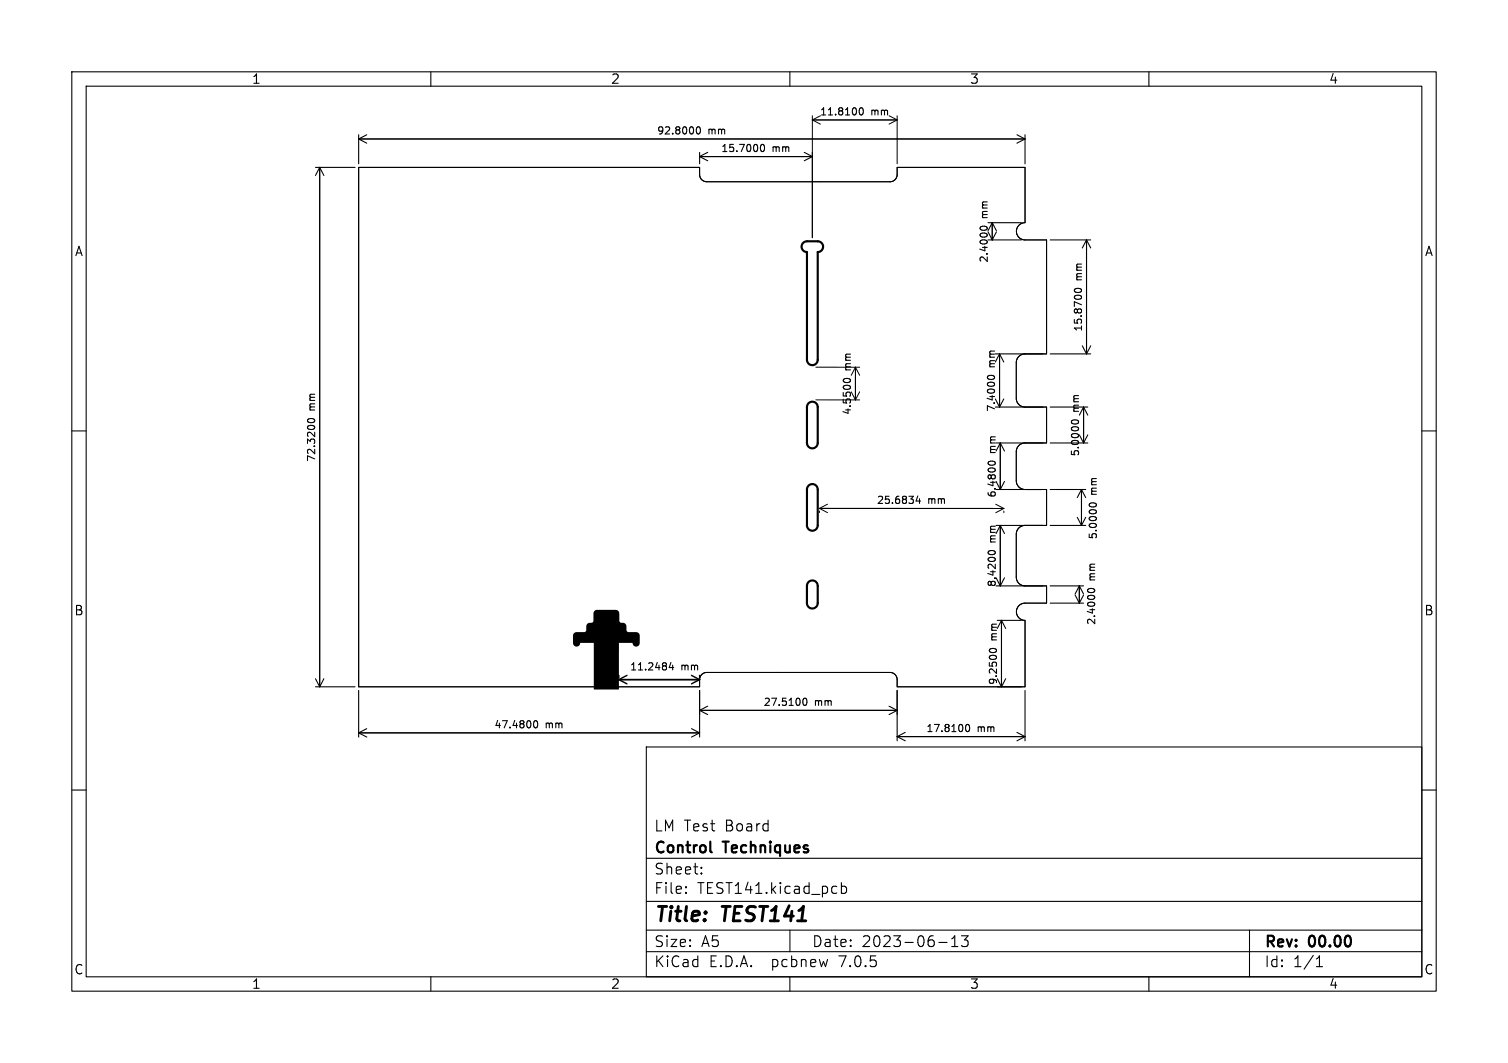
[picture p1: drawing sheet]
<svg xmlns="http://www.w3.org/2000/svg" width="210mm" height="148mm" viewBox="0 0 210 148" stroke-linecap="round" stroke-linejoin="round" font-family="sans-serif">
<g fill="none" stroke="#000" stroke-width=".15">
<path d="M10 10h190v128h-190zM12 12h186v124h-186zM49.9 18.8v4M49.9 19.3h92.8M49.9 19.3l1.2 .6M51.1 18.8l-1.2 .5M60 10v2M97.1 17.8l.1-.1a.53 .53 0 0 1 .4 .5 .53 .53 0 0 1-.4 .5l-.1-.1-.1-.3zM110 10v2M119.7 15.1l.2-.1a.53 .53 0 0 1 .3 .5 .53 .53 0 0 1-.3 .5l-.2-.1v-.3zM141.6 18.8l1.1 .5M142.7 18.8v4"/>
<path d="M142.7 19.3l-1.1 .6M160 10v2M43.9 23.3h5.5M44.5 23.3v72.3M44.5 23.3l.6 1.1M44.5 23.3l-.6 1.1M97.4 21.2v1.6M97.4 21.8h15.7M97.4 21.8l1.2 .6M98.6 21.2l-1.2 .6M106 20.2l.1-.1a.53 .53 0 0 1 .4 .5 .53 .53 0 0 1-.4 .5 .67 .67 0 0 1-.1-.9zM112 21.2l1.1 .6"/>
<path d="M113.1 21.2v11.9M113.1 21.8l-1.1 .6M136.6 32l-.1-.2a.53 .53 0 0 1 .5-.3 .53 .53 0 0 1 .5 .3l-.1 .2M137.6 33.4h4.6M137.6 31h4.6M138.2 31v2.4l.6-1.1M138.2 31l.6 1.1M138.2 31l-.6 1.1M146.2 33.4h5.7M151.3 33.4v15.9M151.3 33.4l.6 1.1M151.3 33.4l-.6 1.1"/>
<path d="M10 60h2M42.9 58.4a.59 .59 0 0 1 .9 .2 .57 .57 0 0 1-1-.1zM117.5 53.2l-.1-.2a.53 .53 0 0 1 .5-.3 .53 .53 0 0 1 .5 .3l-.1 .2M137.6 52.7l-.1-.1a.53 .53 0 0 1 .5-.4 .53 .53 0 0 1 .5 .4l-.1 .1M138.6 49.3h6.6M138.6 56.7h6.6M139.8 50.4l-.6-1.1v7.4l.6-1.1M146.2 49.3h5.7M146.2 56.7h5.3M149.3 58.9l-.1-.1a.53 .53 0 0 1 .5-.4 .53 .53 0 0 1 .5 .4l-.1 .1M149.7 40.2a.54 .54 0 0 1 .9 .3 .57 .57 0 0 1-1-.1zM150.7 48.2l.6 1.1"/>
<path d="M151.5 57.8l-.6-1.1v5l.6-1.1M151.9 48.2l-.6 1.1M198 60h2M127.8 69.1l-.2 .7h.6M128.1 69.4v.7M137.7 64.7l-.1-.2a.53 .53 0 0 1 .5-.3 .53 .53 0 0 1 .5 .3l-.1 .2M137.7 77.1l-.1-.1a.53 .53 0 0 1 .5-.4 .53 .53 0 0 1 .5 .4l-.1 .1M138.7 61.7h6.5M138.7 68.2h6.5M138.7 73.2h6.5M139.9 62.8l-.6-1.1v6.5l.6-1.2M139.9 74.3l-.6-1.1v8.4l.6-1.1"/>
<path d="M146.2 61.7h5.3M146.2 68.2h5M146.2 73.2h5M150 72l.6 1.2M150.6 68.2v5M150.6 68.2l.6 1.1M150.6 68.2l-.6 1.1M151.2 72l-.6 1.2M151.8 70.5l-.1-.2a.53 .53 0 0 1 .5-.3 .53 .53 0 0 1 .5 .3l-.1 .2M43.9 95.6h5.5M43.9 94.5l.6 1.1M45.1 94.5l-.6 1.1"/>
<path d="M49.9 96.1v6.5M93.4 92.2l-.2 .7h.6M93.7 92.6v.7M97.4 96.1v6.5M97.4 98.9h27.5M97.4 98.9l1.2 .6M98.6 98.3l-1.2 .6M111.9 97.3l.1-.1a.53 .53 0 0 1 .4 .5 .53 .53 0 0 1-.4 .5l-.1-.1-.1-.3zM123.8 98.3l1.1 .6M124.9 96.1v7M124.9 98.9l-1.1 .6M137.9 90.8l-.1-.2a.53 .53 0 0 1 .5-.3 .53 .53 0 0 1 .5 .3l-.1 .2"/>
<path d="M138.7 81.6h6.5M138.9 86.4h3.3M138.9 95.6h3.3M139.5 86.4v9.2l.6-1.1M139.5 86.4l.6 1.1M139.5 86.4l-.6 1.1M142.7 96.1v7M146.2 81.6h4.7M146.2 84h4.7M149.7 82.9l.6 1.1M150.3 81.6v2.4M150.3 81.6l.6 1.1"/>
<path d="M150.3 81.6l-.6 1.1M150.9 82.9l-.6 1.1M151.6 82.4l-.1-.1a.53 .53 0 0 1 .5-.4 .53 .53 0 0 1 .5 .4l-.1 .1M10 110h2M49.9 102h47.5M49.9 102l1.2 .6M51.1 101.5l-1.2 .5M74.5 100.4v-.1a.53 .53 0 0 1 .4 .5 .53 .53 0 0 1-.4 .5 .66 .66 0 0 1 0-.9zM90 104h108v32h-108zM90 119.5h108M96.3 101.5l1.1 .5M97.4 102l-1.1 .6"/>
<path d="M124.9 102.6h17.8M124.9 102.6l1.2 .5M126.1 102l-1.2 .6M134.6 100.9h.1a.53 .53 0 0 1 .3 .5 .53 .53 0 0 1-.3 .5 .67 .67 0 0 1-.1-1zM141.6 102l1.1 .6M142.7 102.6l-1.1 .5M198 110h2M60 136v2M90 132.5h108M90 129.5h108M90 125.5h108M95.5 124.2l.1 .1-.1 .1"/>
<path d="M95.5 124.2v.1v.1M95.5 123.5v.1M95.5 124.2v.2M95.5 123.5h.1l-.1 .1M97.7 121.5v.1v.1M97.7 121.5l-.1 .1 .1 .1M97.7 120.8v.1M97.7 121.5v.2M97.7 120.8h-.1l.1 .1M110 136v2M110 129.5v3M116.4 123.4l.1 .1"/>
<path d="M116.5 124.3l-.1 .1M117.2 122.9v1.5M117.2 123.5l.4-.1 .3 .3v.4l-.2 .2-.1 .1-.4-.1M130.7 131.2h1.2M132.5 131.8h.9M132.5 130.7l.5-.4v1.5M133.9 130.3h.9l-.5 .6a.41 .41 0 0 1 .5 .2v.4l-.1 .2-.6 .1-.2-.2M160 136v2M174 129.5v6.5M183.3 134.6h.9M183.3 133.5l.4-.4v1.5"/>
</g>
<path d="M111.8 33.8l.5-.2h1.6a.75 .75 0 0 1 .7 .7 .75 .75 0 0 1-.7 .8v15a.75 .75 0 0 1-.8 .7 .75 .75 0 0 1-.7-.7v-15a.75 .75 0 0 1-.7-.5 .75 .75 0 0 1 .1-.8zM112.6 56.2a.75 .75 0 0 1 .8-.2 .75 .75 0 0 1 .5 .7v5a.75 .75 0 0 1-.8 .7 .75 .75 0 0 1-.7-.7v-5zM112.6 67.7a.75 .75 0 0 1 .8-.3 .75 .75 0 0 1 .5 .7v5a.75 .75 0 0 1-.8 .8 .75 .75 0 0 1-.7-.8v-5zM112.6 81.1a.75 .75 0 0 1 .8-.2 .75 .75 0 0 1 .5 .7v2.4a.75 .75 0 0 1-.8 .7 .75 .75 0 0 1-.7-.7v-2.4zM99 118.6l.1 .1" fill="none" stroke="#000" stroke-width=".3"/>
<path d="M86.2 94v.3M86.2 94.6h11.2M86.2 94.6l1.1 .6M87.3 94l-1.1 .6M96.3 94l1.1 .6M97.4 94v.3M97.4 94.6l-1.1 .6" fill="none" stroke="#000" stroke-width=".2"/>
<g fill="none" stroke="#000" stroke-width=".14">
<path d="M113.1 16.1v17M113.1 16.7h11.8M113.1 16.7l1.2 .6M114.3 16.1l-1.2 .6M123.8 16.1l1.1 .6M124.9 16.1v6.7M124.9 16.7l-1.1 .6M49.9 23.3h47.5v1a.99 .99 0 0 0 1 1h25.5a.99 .99 0 0 0 1-1v-1h17.8v7.7a1.2 1.2 0 0 0-1.2 1.2 1.2 1.2 0 0 0 1.2 1.2h3v15.9h-3a1.21 1.21 0 0 0-1.2 1.2v5a1.21 1.21 0 0 0 1.2 1.2h3v5h-3a1.21 1.21 0 0 0-1.2 1.2v4a1.21 1.21 0 0 0 1.2 1.3h3v5h-3a1.21 1.21 0 0 0-1.2 1.2v6a1.21 1.21 0 0 0 1.2 1.2h3v2.4h-3a1.2 1.2 0 0 0-1.2 1.2 1.2 1.2 0 0 0 1.2 1.2v9.2h-17.8v-1a.99 .99 0 0 0-1-1h-25.5a.99 .99 0 0 0-1 1v1h-47.5zM113.6 55.7h6.1M113.6 51.1h6.1M119.1 51.1v4.6l.6-1.1M119.1 51.1l.6 1.2"/>
<path d="M119.1 51.1l-.6 1.2M114.1 71.1v.3M114.1 70.8h25.7M114.1 70.8l1.1 .6M115.2 70.2l-1.1 .6M138.7 70.2l1.1 .6M139.8 71.2v.2M139.8 70.8l-1.1 .6"/>
</g>
<path d="M82.8 85l.3-.1 2.9 .1 .2 .3v1.1a.4 .4 0 0 0 .6 .3l.3 .1a.86 .86 0 0 1 .1 .9l.1 .2 .2 .1h1.2l.2 .1 .2 .3v1.1a.5 .5 0 0 1-.5 .5 .5 .5 0 0 1-.5-.5h-1.9v6.5h-3.5v-6.5h-1.9a.5 .5 0 0 1-.5 .5 .5 .5 0 0 1-.5-.5v-1.1l.2-.3 .2-.1h1.2l.2-.1v-.2a.85 .85 0 0 1 .2-.9l.3-.1a.39 .39 0 0 0 .5-.3v-1.1z" fill="#000"/>
<g font-size="2.8">
<text x="91" y="128.8">Title:</text>
<text x="100.5" y="128.8">TEST141</text>
</g>
<g font-size="2.1">
<text x="91" y="119.1">Control</text>
<text x="91" y="115.9">LM Test</text>
<text x="100.7" y="119.1">Techniques</text>
<text x="100.9" y="115.9">Board</text>
<text x="91" y="124.6">File:</text>
<text x="91" y="121.9">Sheet:</text>
<text x="97" y="124.6">TEST141.kicad_pcb</text>
<text x="91" y="134.8">KiCad</text>
<text x="91" y="132">Size:</text>
<text x="97.6" y="132">A5</text>
<text x="98.7" y="134.8">E.D.A.</text>
<text x="107.4" y="134.8">pcbnew</text>
<text x="113" y="132">Date:</text>
<text x="116.8" y="134.8">7.0.5</text>
<text x="119.9" y="132">2023-06-13</text>
<text x="176" y="132.2">Rev:</text>
<text x="176" y="134.8">Id:</text>
<text x="180" y="134.8">1/1</text>
<text x="182.2" y="132.2">00.00</text>
</g>
<g font-size="1.8">
<text x="35" y="11.8">1</text>
<text x="85" y="11.8">2</text>
<text x="135" y="11.8">3</text>
<text x="185" y="11.8">4</text>
<text x="10.4" y="35.8">A</text>
<text x="198.4" y="35.8">A</text>
<text x="10.3" y="85.8">B</text>
<text x="198.3" y="85.8">B</text>
<text x="10.3" y="135.8">C</text>
<text x="35" y="137.8">1</text>
<text x="85" y="137.8">2</text>
<text x="135" y="137.8">3</text>
<text x="185" y="137.8">4</text>
<text x="198.3" y="135.8">C</text>
</g>
<g font-size="1.4">
<text x="114.1" y="16.2">11.8100</text>
<text x="121.3" y="16.2">mm</text>
<text x="91.5" y="18.9">92.8000</text>
<text x="98.6" y="18.9">mm</text>
<text x="100.4" y="21.3">15.7000</text>
<text x="107.5" y="21.3">mm</text>
<text x="137.7" y="30.5" transform="rotate(-90 137.7 30.5)">mm</text>
<text x="137.7" y="36.6" transform="rotate(-90 137.7 36.6)">2.4000</text>
<text x="150.8" y="39.1" transform="rotate(-90 150.8 39.1)">mm</text>
<text x="150.8" y="46.2" transform="rotate(-90 150.8 46.2)">15.8700</text>
<text x="118.7" y="51.7" transform="rotate(-90 118.7 51.7)">mm</text>
<text x="138.7" y="51.2" transform="rotate(-90 138.7 51.2)">mm</text>
<text x="44.1" y="57.2" transform="rotate(-90 44.1 57.2)">mm</text>
<text x="118.7" y="57.8" transform="rotate(-90 118.7 57.8)">4.5500</text>
<text x="138.7" y="57.4" transform="rotate(-90 138.7 57.4)">7.4000</text>
<text x="150.4" y="57.4" transform="rotate(-90 150.4 57.4)">mm</text>
<text x="44.1" y="64.4" transform="rotate(-90 44.1 64.4)">72.3200</text>
<text x="138.8" y="63.2" transform="rotate(-90 138.8 63.2)">mm</text>
<text x="150.4" y="63.6" transform="rotate(-90 150.4 63.6)">5.0000</text>
<text x="122.1" y="70.3">25.6834</text>
<text x="129.2" y="70.3">mm</text>
<text x="138.8" y="69.3" transform="rotate(-90 138.8 69.3)">6.4800</text>
<text x="152.9" y="69" transform="rotate(-90 152.9 69)">mm</text>
<text x="138.8" y="75.6" transform="rotate(-90 138.8 75.6)">mm</text>
<text x="152.9" y="75.2" transform="rotate(-90 152.9 75.2)">5.0000</text>
<text x="138.8" y="81.8" transform="rotate(-90 138.8 81.8)">8.4200</text>
<text x="152.7" y="80.9" transform="rotate(-90 152.7 80.9)">mm</text>
<text x="139" y="89.2" transform="rotate(-90 139 89.2)">mm</text>
<text x="152.7" y="87.1" transform="rotate(-90 152.7 87.1)">2.4000</text>
<text x="87.7" y="93.5">11.2484</text>
<text x="94.8" y="93.5">mm</text>
<text x="139" y="95.4" transform="rotate(-90 139 95.4)">9.2500</text>
<text x="68.8" y="101.6">47.4800</text>
<text x="75.9" y="101.6">mm</text>
<text x="106.3" y="98.4">27.5100</text>
<text x="113.4" y="98.4">mm</text>
<text x="128.9" y="102.1">17.8100</text>
<text x="136.1" y="102.1">mm</text>
</g>
</svg>
